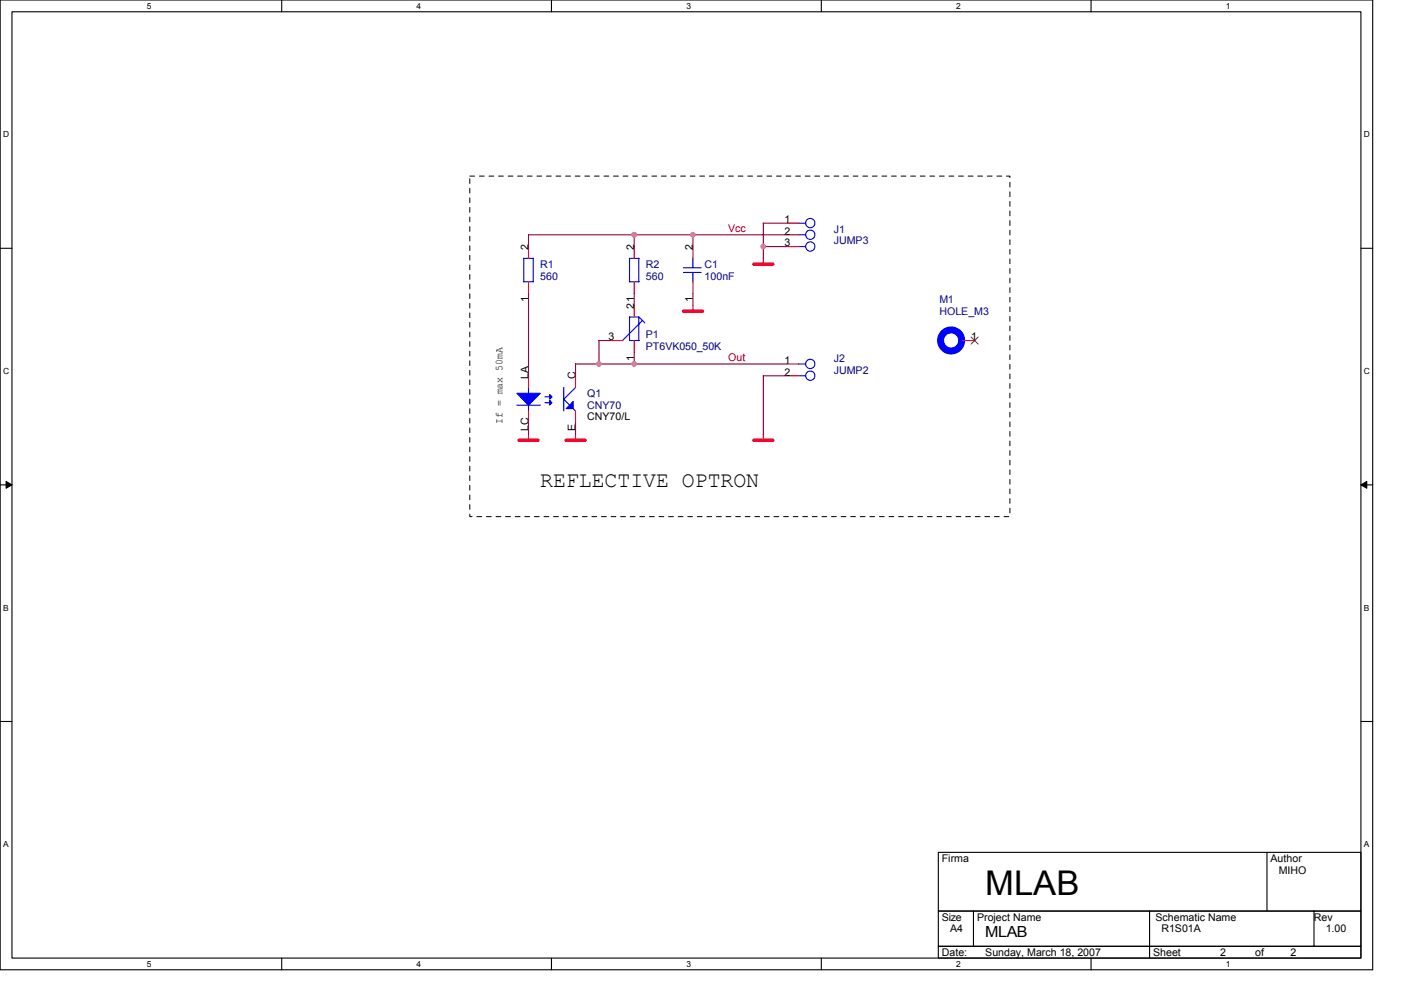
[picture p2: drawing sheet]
<svg xmlns="http://www.w3.org/2000/svg" width="297mm" height="210mm" viewBox="0 0 297 210" stroke-linecap="round" stroke-linejoin="round" font-family="sans-serif">
<path d="M0 0h291v205.6h-291zM2.5 2.5h286v200.6h-286z" fill="none" stroke="#000" stroke-width=".23"/>
<g fill="#fff">
<path d="M31.1 .3h1v1.9h-1z"/>
<path d="M31.1 203.4h1v2h-1z"/>
</g>
<path d="M59.7 0v2.5M59.7 203.1v2.5" fill="none" stroke="#000" stroke-width=".23"/>
<g fill="#fff">
<path d="M88.3 .3h1v1.9h-1z"/>
<path d="M88.3 203.4h1v2h-1z"/>
</g>
<path d="M116.9 0v2.5M116.9 203.1v2.5" fill="none" stroke="#000" stroke-width=".23"/>
<g fill="#fff">
<path d="M145.5 .3h1v1.9h-1z"/>
<path d="M145.5 203.4h1v2h-1z"/>
</g>
<path d="M174.1 0v2.5M174.1 203.1v2.5" fill="none" stroke="#000" stroke-width=".23"/>
<g fill="#fff">
<path d="M202.7 .3h1v1.9h-1z"/>
<path d="M202.7 203.4h1v2h-1z"/>
</g>
<path d="M231.3 0v2.5M231.3 203.1v2.5" fill="none" stroke="#000" stroke-width=".23"/>
<g fill="#fff">
<path d="M259.9 .3h1v1.9h-1z"/>
<path d="M259.9 203.4h1v2h-1z"/>
<path d="M.7 27.6h1.3v1.9h-1.3z"/>
<path d="M289.2 27.6h1.3v1.9h-1.3z"/>
<path d="M.7 77.7h1.3v2h-1.3z"/>
<path d="M289.2 77.7h1.3v2h-1.3z"/>
</g>
<path d="M0 52.6h2.5M288.5 52.6h2.5" fill="none" stroke="#000" stroke-width=".23"/>
<g fill="#fff">
<path d="M.7 127.9h1.2v2h-1.2z"/>
<path d="M289.2 127.9h1.2v2h-1.2z"/>
</g>
<path d="M0 102.8h2.5M288.5 102.8h2.5" fill="none" stroke="#000" stroke-width=".23"/>
<path d="M1.3 102.1l1.2 .7-1.2 .7zM288.5 102.8l1.3-.7v1.4z" fill="#000" stroke="#000" stroke-width=".21"/>
<g fill="#fff">
<path d="M.7 178h1.2v2h-1.2z"/>
<path d="M289.2 178h1.2v2h-1.2z"/>
</g>
<path d="M0 153h2.5M288.5 153h2.5M198.9 180.7h89.6v12.5h-89.6zM198.9 193.2h89.6v7.4h-89.6zM206.4 193.2v7.5M243.7 193.2v10M268.6 180.7v12.5M278.6 193.2v7.5M198.9 200.6h89.6v2.5h-89.6z" fill="none" stroke="#000" stroke-width=".23"/>
<path d="M99.6 37.3h114.5v72.2h-114.5v-72.2" fill="none" stroke="#000" stroke-width=".21" stroke-dasharray="1 1 1 1 1 1 1 1"/>
<g fill="none" stroke="#f00" stroke-width=".23">
<path d="M112.1 52.3v2.5M112.1 59.8v2.4M134.5 52.3v2.5M134.5 59.8v2.4M146.9 52.3v2.5M146.9 59.8v2.4M161.8 54.8v1.2M166.8 47.3h2.5M166.8 49.8h2.5M166.8 52.3h2.5M112.1 79.7v2.4M122 79.7v2.4"/>
<path d="M129.5 72.2h2.5M134.5 64.7v2.5M134.5 72.2v2.5M146.9 64.7v1.3M166.8 77.2h2.5M166.8 79.7h2.5M204.2 72.2h2.4M112.1 87.1v2.5M112.1 92.1v1.3M122 87.1v2.5M122 92.1v1.3M161.8 92.1v1.3"/>
</g>
<path d="M159.8 56h4M144.9 66h4M110.1 93.3h4M120 93.3h4M159.8 93.3h4" fill="none" stroke="#f00" stroke-width=".74"/>
<circle cx="201.7" cy="72.2" r="2.23" fill="none" stroke="#00f" stroke-width="1.5"/>
<g fill="none" stroke="#00f" stroke-width=".23">
<path d="M111 59.8h2v-5h-2l.1 5M133.5 59.8h2v-5h-2v5M144.9 57.8h3.8M144.9 56.8h3.8M146.9 54.8v2M146.9 57.7v2.1M169.3 47.3h1.5M169.3 49.8h1.5M169.3 52.3h1.5M135.5 72.2h-2v-5h2v5M135.7 67.4l1 1.1M136.2 67.9l-4.2 4.3"/>
<path d="M169.3 77.2h1.5M169.3 79.7h1.5M203.9 72.2h.3M109.6 85.9h5M112.1 82.1v1.3M112.1 85.9v1.2M115.5 84.1h1M115.5 85.4h1.1M119.5 82.1v5M121.5 86.6l.5 .5M122 82.1l-2.5 2.6 1.3 1.2"/>
<circle cx="171.8" cy="47.3" r=".99"/>
<circle cx="171.8" cy="49.8" r=".99"/>
<circle cx="171.8" cy="52.3" r=".99"/>
<circle cx="171.8" cy="77.2" r=".99"/>
<circle cx="171.8" cy="79.7" r=".99"/>
</g>
<path d="M205.9 71.5l1.5 1.5M207.4 71.5l-1.5 1.5" fill="none" stroke="#804000" stroke-width=".21"/>
<g fill="#00f" stroke="#00f" stroke-width=".23">
<path d="M121.5 85.1v1.5h-1.5z" fill-rule="evenodd"/>
<path d="M109.6 83.4h5l-2.5 2.5z" fill-rule="evenodd"/>
<path d="M116.5 84.9l.5 .5-.5 .5z" fill-rule="evenodd"/>
<path d="M116.5 83.7l.5 .4-.5 .5z" fill-rule="evenodd"/>
</g>
<g fill="none" stroke="#800040" stroke-width=".23">
<path d="M134.5 49.8v2.5M146.9 49.8v2.5M161.8 52.3h5M166.8 49.8h-54.7v2.5M166.8 47.3h-5v7.5M112.1 62.2v17.5M129.5 72.2h-2.5v5M134.5 62.2v2.5M134.5 74.7v2.5M146.9 62.2v2.5M166.8 79.7h-5v12.4M166.9 77.2h-44.9v2.5"/>
<path d="M112.1 89.6v2.5M122 89.6v2.5"/>
</g>
<g fill="#f0f" stroke="#f0f" stroke-width=".23">
<circle cx="134.4" cy="77.2" r=".49"/>
<circle cx="127" cy="77.2" r=".5"/>
<circle cx="134.4" cy="49.8" r=".49"/>
<circle cx="146.9" cy="49.8" r=".49"/>
<circle cx="161.8" cy="52.3" r=".49"/>
</g>
<text font-size="7.2" x="208.9" y="189.8">MLAB</text>
<text font-size="4.7" x="114.6" y="103.4">REFLECTIVE OPTRON</text>
<text font-size="3.2" x="208.9" y="198.6">MLAB</text>
<g font-size="2.2">
<text x="166.3" y="47.3">1</text>
<text x="112" y="53" transform="rotate(-90 112 53)">2</text>
<text x="134.4" y="53" transform="rotate(-90 134.4 53)">2</text>
<text x="146.9" y="53" transform="rotate(-90 146.9 53)">2</text>
<text x="166.3" y="49.8">2</text>
<text x="166.3" y="52.3">3</text>
<text x="112" y="64.1" transform="rotate(-90 112 64.1)">1</text>
<text x="134.4" y="65.5" transform="rotate(-90 134.4 65.5)">21</text>
<text x="146.9" y="64.1" transform="rotate(-90 146.9 64.1)">1</text>
<text x="129" y="72.2">3</text>
<text x="134.4" y="76.5" transform="rotate(-90 134.4 76.5)">1</text>
<text x="166.3" y="77.2">1</text>
<text x="205.9" y="72.2">1</text>
<text x="112" y="80.4" transform="rotate(-90 112 80.4)">LA</text>
<text x="122" y="80.4" transform="rotate(-90 122 80.4)">C</text>
<text x="166.3" y="79.7">2</text>
<text x="106.5" y="89.9" transform="rotate(-90 106.5 89.9)">If = max 50mA</text>
<text x="124.5" y="89.2">CNY70/L</text>
<text x="112" y="91.5" transform="rotate(-90 112 91.5)">LC</text>
<text x="122" y="91.5" transform="rotate(-90 122 91.5)">E</text>
<text x="199.7" y="182.8">Firma</text>
<text x="269.4" y="182.8">Author</text>
<text x="271.1" y="185.3">MIHO</text>
<text x="199.7" y="195.2">Size</text>
<text x="201.4" y="197.7">A4</text>
<text x="207.2" y="195.2">Project Name</text>
<text x="245" y="195.2">Schematic Name</text>
<text x="246.2" y="197.7">R1S01A</text>
<text x="278.6" y="195.2">Rev</text>
<text x="281.1" y="197.7">1.00</text>
<text x="199.7" y="202.7">Date:</text>
<text x="208.9" y="202.7">Sunday, March 18, 2007</text>
<text x="244.5" y="202.7">Sheet</text>
<text x="258.7" y="202.7">2</text>
<text x="266.1" y="202.7">of</text>
<text x="273.6" y="202.7">2</text>
</g>
<g font-size="2.2" fill="#f00">
<text x="154.4" y="49.1">Vcc</text>
<text x="154.4" y="76.5">Out</text>
</g>
<g font-size="2.2" fill="#000080">
<text x="176.8" y="49.3">J1</text>
<text x="176.8" y="51.8">JUMP3</text>
<text x="114.6" y="56.8">R1</text>
<text x="114.6" y="59.3">560</text>
<text x="136.9" y="56.8">R2</text>
<text x="136.9" y="59.3">560</text>
<text x="149.4" y="56.8">C1</text>
<text x="149.4" y="59.3">100nF</text>
<text x="199.2" y="64.3">M1</text>
<text x="136.9" y="71.7">P1</text>
<text x="199.2" y="66.8">HOLE_M3</text>
<text x="136.9" y="74.2">PT6VK050_50K</text>
<text x="176.8" y="76.7">J2</text>
<text x="176.8" y="79.2">JUMP2</text>
<text x="124.5" y="84.2">Q1</text>
<text x="124.5" y="86.7">CNY70</text>
</g>
<g font-size="1.8">
<text x="31.1" y="1.8">5</text>
<text x="88.3" y="1.8">4</text>
<text x="145.5" y="1.8">3</text>
<text x="202.7" y="1.8">2</text>
<text x="259.9" y="1.8">1</text>
<text x=".7" y="29.1">D</text>
<text x="289.2" y="29.1">D</text>
<text x=".7" y="79.3">C</text>
<text x="289.2" y="79.3">C</text>
<text x=".7" y="129.5">B</text>
<text x="289.2" y="129.5">B</text>
<text x=".7" y="179.6">A</text>
<text x="289.2" y="179.6">A</text>
<text x="31.1" y="205">5</text>
<text x="88.3" y="205">4</text>
<text x="145.5" y="205">3</text>
<text x="202.7" y="205">2</text>
<text x="259.9" y="205">1</text>
</g>
</svg>
